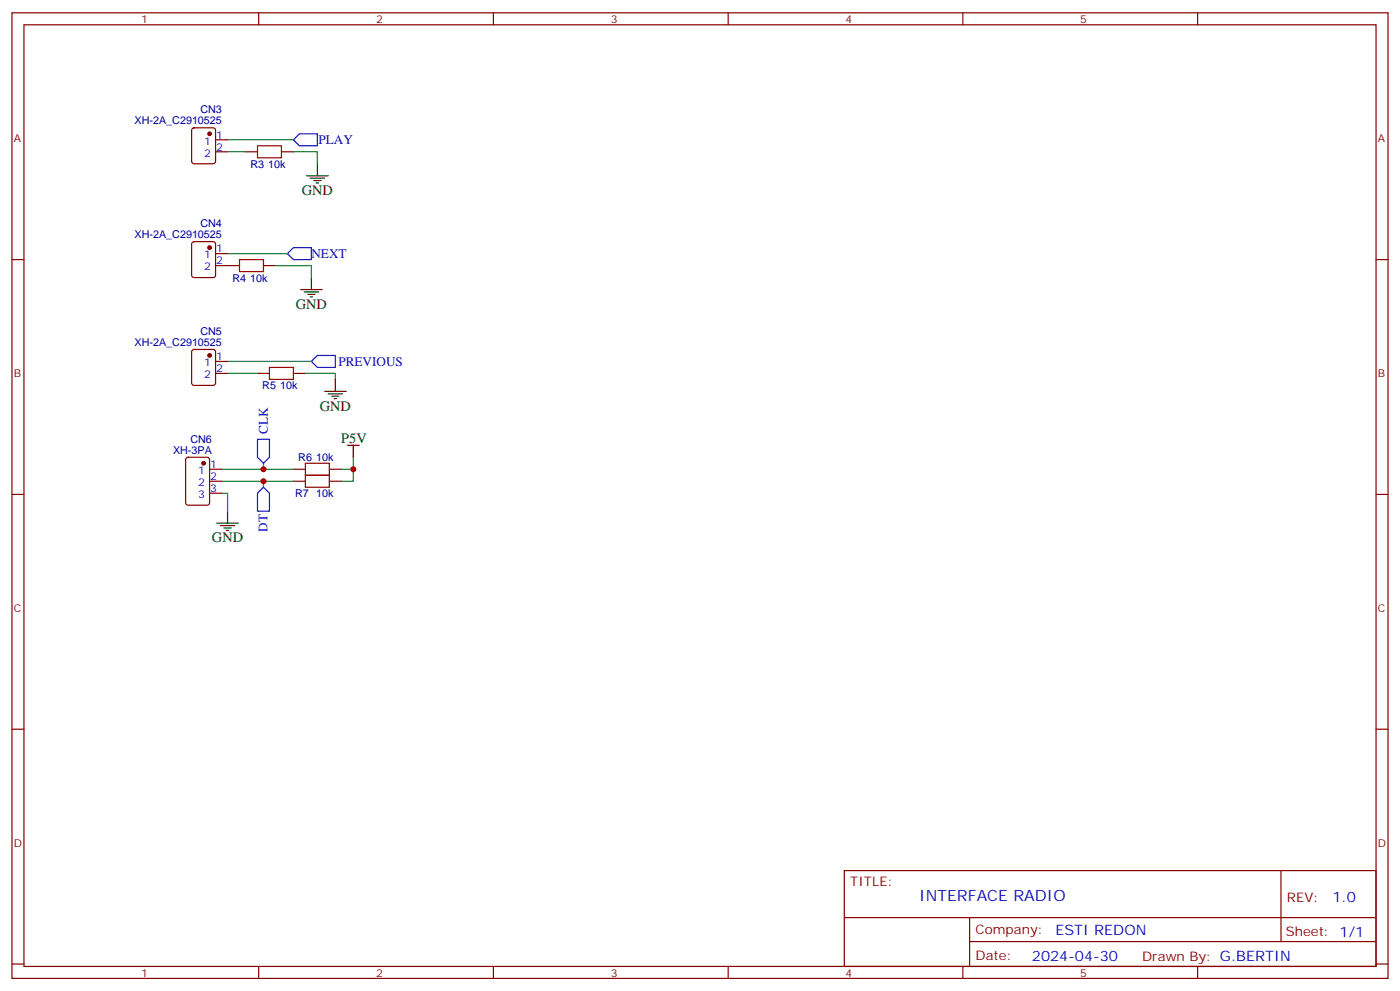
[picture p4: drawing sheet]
<svg xmlns="http://www.w3.org/2000/svg" width="412mm" height="292mm" viewBox="0 0 412 292" stroke-linecap="round" stroke-linejoin="round" font-family="sans-serif">
<path d="M75.8 42.9h7.1v3.6h-7.1zM70.6 76.4h7v3.6h-7zM79.4 108.2h7v3.5h-7zM90 139.9h7v3.6h-7zM90 136.4h7v3.5h-7z" fill="none" stroke="#a10000" stroke-width=".35"/>
<g fill="none" stroke="#870000" stroke-width=".35">
<path d="M3.5 3.8h405.4v284.3h-405.4zM7.1 7.3h398.2v277.3h-398.2zM76.2 3.8v3.5M145.3 3.8v3.5M214.5 3.8v3.5M283.6 3.8v3.5M352.8 3.8v3.5M56.7 37.8l.4-.2h5.7l.6 .5 .1 9.4-.5 .7h-5.9l-.6-.4-.1-9.5zM63.5 44.7h3.5M63.5 41.2h3.5M72.3 44.7h3.5M82.9 44.7h3.5"/>
<path d="M3.5 76.4h3.6M56.7 71.4l.4-.2h5.7l.6 .4 .1 9.4-.5 .7h-5.9l-.6-.4-.1-9.4zM63.5 78.2h7.1M63.5 74.7h3.5M77.6 78.2h3.5M405.3 76.4h3.6M56.7 103.1l.4-.2h5.7l.6 .4 .1 9.5-.5 .6-5.9 .1-.6-.5-.1-9.4zM63.5 110h3.5M63.5 106.4h3.5M75.8 110h3.6M86.4 110h3.6M54.9 134.9l.5-.2h5.6l.7 .4v13l-.4 .6-5.9 .1-.7-.5v-12.9z"/>
<path d="M61.7 138.2h3.6M86.4 138.2h3.6M97 138.2h3.5M3.5 145.6h3.6M61.7 141.7h3.6M61.7 145.2h3.6M86.4 141.7h3.6M97 141.7h3.5M405.3 145.6h3.6M3.5 214.7h3.6M405.3 214.7h3.6M248.7 256.4h156.6v28.2h-156.6z"/>
<path d="M377.3 256.4v20.9M248.7 270.2h156.5M285.6 277.3h119.6M285.6 270.2v14.1M3.5 283.9h3.6M76.2 284.6v3.5M145.3 284.6v3.5M214.5 284.6v3.5M283.6 284.6v3.5M352.8 284.6v3.5M405.3 283.9h3.6"/>
</g>
<g fill="none" stroke="#008700" stroke-width=".35">
<path d="M67 44.7h5.3M67 41.2h19.4M86.4 44.7h7.1v3.5M67 74.7h17.7M81.1 78.2h10.6v3.5M67 110h8.8M67 106.4h24.7M90 110h8.8v1.7M65.3 138.2h21.1M77.6 136.4v1.8M104.1 138.2v3.5h-3.6M104.1 134.7v3.5h-3.6"/>
<path d="M65.3 145.2h1.7v5.3M65.3 141.7h21.1M77.6 141.7v1.8"/>
</g>
<g fill="none" stroke="#000" stroke-width=".35">
<path d="M90.3 51.8h6.4M91.4 52.5h4.2M92.4 53.2h2.1M93.1 53.9h.7M93.5 48.2v3.6M88.5 85.3h6.4M89.6 86h4.2M90.7 86.7h2.1M91.4 87.4h.7M91.7 81.7v3.6M95.6 115.3h6.4M96.7 116h4.2"/>
<path d="M97.7 116.7h2.1M98.4 117.4h.7M98.8 111.7v3.6M102.3 131.1h3.5M104.1 131.1v3.6M63.9 154.1h6.3M64.9 154.8h4.2M66 155.5h2.1M66.7 156.2h.7M67 150.5v3.6"/>
</g>
<path d="M86.4 41.2l1.8-1.8h5.3v3.5h-5.3zM86.4 72.9h5.3v3.5h-5.3l-1.7-1.7zM93.5 104.7h5.3v3.5h-5.3l-1.8-1.8zM75.8 129.4h3.6v5.3l-1.8 1.7-1.8-1.7zM75.8 145.2l1.8-1.7 1.8 1.7v5.3h-3.6z" fill="none" stroke="#00f" stroke-width=".35"/>
<g fill="#870000" stroke="#870000" stroke-width=".35">
<circle cx="61.7" cy="104.7" r=".53"/>
<circle cx="61.7" cy="39.4" r=".53"/>
<circle cx="60" cy="136.4" r=".53"/>
<circle cx="61.7" cy="72.9" r=".53"/>
</g>
<g fill="#c00">
<circle cx="104.1" cy="138.2" r=".88"/>
<circle cx="77.6" cy="138.2" r=".88"/>
<circle cx="77.6" cy="141.7" r=".88"/>
</g>
<text font-size="4.6" fill="#00f" x="270.8" y="265.4">INTERFACE RADIO</text>
<g font-size="4.2">
<text x="88.9" y="57.4">GND</text>
<text x="87.1" y="90.9">GND</text>
<text x="94.2" y="120.9">GND</text>
<text x="100.5" y="130.4">P5V</text>
<text x="62.4" y="159.7">GND</text>
</g>
<g font-size="4.2" fill="#00f">
<text x="392.5" y="265.6">1.0</text>
<text x="310.9" y="275.2">ESTI REDON</text>
<text x="304" y="283">2024-04-30</text>
</g>
<g font-size="3.9" fill="#00f">
<text x="93.9" y="42.5">PLAY</text>
<text x="91.8" y="75.9">NEXT</text>
<text x="99.7" y="107.7">PREVIOUS</text>
<text x="78.9" y="127.9" transform="rotate(-90 78.9 127.9)">CLK</text>
<text x="78.8" y="156.6" transform="rotate(-90 78.8 156.6)">DT</text>
</g>
<g font-size="3.9" fill="#800">
<text x="250.5" y="260.9">TITLE:</text>
<text x="379.1" y="265.6">REV:</text>
<text x="287.4" y="275.1">Company:</text>
<text x="378.7" y="275.8">Sheet: 1/1</text>
<text x="287.4" y="282.8">Date:</text>
<text x="336.4" y="282.9">Drawn By: G.BERTIN</text>
</g>
<g font-size="3.2" fill="#800">
<text x="41.6" y="6.8">1</text>
<text x="110.8" y="6.8">2</text>
<text x="179.9" y="6.8">3</text>
<text x="249.1" y="6.8">4</text>
<text x="318.2" y="6.8">5</text>
<text x="4.1" y="41.9">A</text>
<text x="405.9" y="41.9">A</text>
<text x="4.1" y="111">B</text>
<text x="405.9" y="111">B</text>
<text x="4.1" y="180.2">C</text>
<text x="405.9" y="180.2">C</text>
<text x="4.1" y="249.3">D</text>
<text x="405.9" y="249.3">D</text>
<text x="41.6" y="287.6">1</text>
<text x="110.8" y="287.6">2</text>
<text x="179.9" y="287.6">3</text>
<text x="249.1" y="287.6">4</text>
<text x="318.2" y="287.6">5</text>
</g>
<g font-size="3.2" fill="#000080">
<text x="59" y="33.4">CN3</text>
<text x="39.6" y="36.6">XH-2A_C2910525</text>
<text x="73.7" y="49.4">R3</text>
<text x="79" y="49.4">10k</text>
<text x="39.6" y="70.1">XH-2A_C2910525</text>
<text x="59" y="66.9">CN4</text>
<text x="68.5" y="82.9">R4</text>
<text x="73.7" y="82.9">10k</text>
<text x="39.6" y="101.8">XH-2A_C2910525</text>
<text x="59" y="98.7">CN5</text>
<text x="77.3" y="114.6">R5</text>
<text x="82.5" y="114.6">10k</text>
<text x="56.1" y="130.4">CN6</text>
<text x="51" y="133.6">XH-3PA</text>
<text x="87.9" y="135.8">R6</text>
<text x="93.1" y="135.8">10k</text>
<text x="86.9" y="146.4">R7</text>
<text x="93.1" y="146.4">10k</text>
</g>
<g font-size="3.2" fill="#00f">
<text x="63.7" y="40.8">1</text>
<text x="60.2" y="42.6">1</text>
<text x="60.2" y="46.1">2</text>
<text x="63.7" y="44.3">2</text>
<text x="60.2" y="76.1">1</text>
<text x="63.7" y="74.3">1</text>
<text x="63.7" y="77.9">2</text>
<text x="60.2" y="79.6">2</text>
<text x="60.2" y="107.8">1</text>
<text x="63.7" y="106.1">1</text>
<text x="60.2" y="111.4">2</text>
<text x="63.7" y="109.6">2</text>
<text x="61.9" y="137.8">1</text>
<text x="58.4" y="139.6">1</text>
<text x="58.4" y="143.1">2</text>
<text x="61.9" y="141.4">2</text>
<text x="58.4" y="146.6">3</text>
<text x="61.9" y="144.9">3</text>
</g>
</svg>
